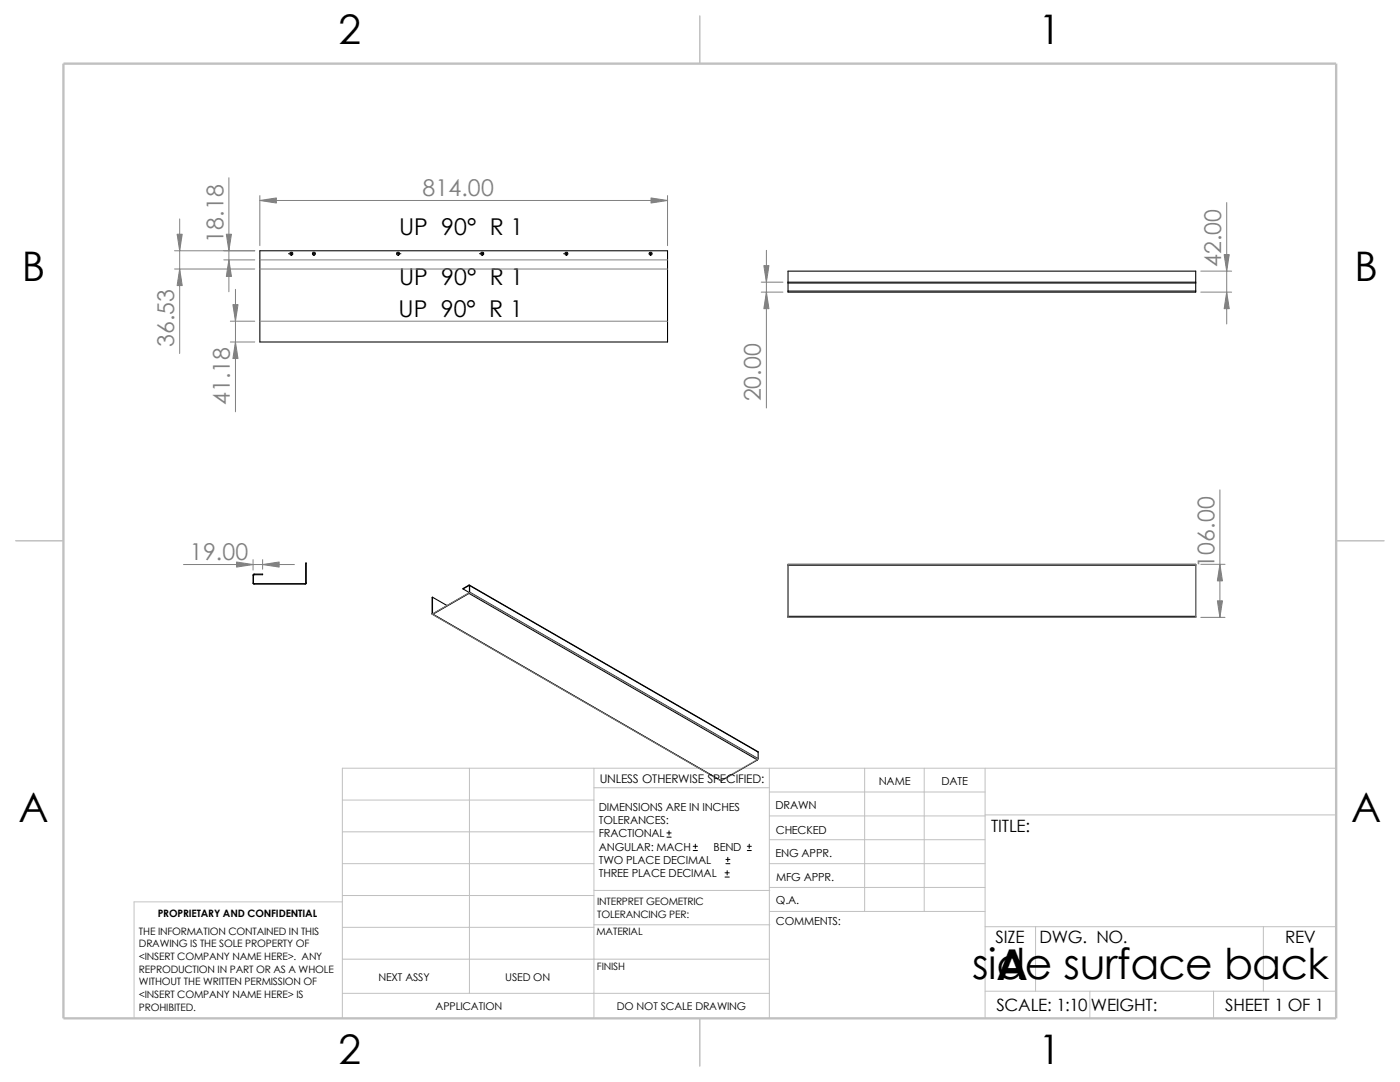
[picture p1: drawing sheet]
<svg xmlns="http://www.w3.org/2000/svg" width="279mm" height="216mm" viewBox="0 0 279 216" stroke-linecap="round" stroke-linejoin="round" font-family="sans-serif">
<g fill="none" stroke="#c0c0c0" stroke-width=".2">
<path d="M68.3 159.6h50.2M93.7 153.3v44.9M118.5 157.2h35M118.5 153.3v49.9M153.5 158h43.1M153.5 153.3v49.9M172.6 153.3v28.6M184.4 153.3v28.6M196.6 153.3v49.9M266.7 153.3h-198.4v49.9M68.3 180h-41.5v23.2M68.3 172.3h50.2"/>
<path d="M68.3 178.7h50.2M68.3 166h50.2M118.5 177.7h35.1M153.5 172.3h43.1M153.5 162.8h43.1M153.5 167.6h43.1M153.5 177.1h43.1M196.6 162.6h70.1M68.3 198.2h85.2M68.3 191.4h85.2M68.3 185h50.2M118.5 184.5h35.1"/>
<path d="M153.6 181.9h43M196.6 184.9h70.1M196.6 197.8h70.1M206.7 184.9v12.9M217.5 197.8v5.4M242.2 197.8v5.4M252.1 184.9v12.9"/>
</g>
<path d="M139.7 3.2v9.5M3.1 107.9h9.6M266.7 107.9h9.5M139.7 203.2v9.5" fill="none" stroke="#c0c0c0" stroke-width=".21"/>
<path d="M12.7 12.7h254v190.5h-254z" fill="none" stroke="#c0c0c0" stroke-width=".47"/>
<g fill="none" stroke="#000" stroke-width=".21">
<path d="M51.9 50h81.3v18.2h-81.3zM157.3 56.3h81.3M157.3 56.5h81.3M157.3 56.3v-2.2h81.3v2.2M157.3 58.1h81.3M157.3 56.5v1.6M157.3 56.3v.2M157.3 58.1v.2h81.3v-.2M238.6 56.5v1.6M238.6 56.3v.2M50.5 116.4l.2 .1M50.5 116.4h.1"/>
<path d="M50.5 114.8v1.6M50.5 114.8h.1M50.6 116.4l.1 .1M50.6 114.8v1.6M50.7 114.6v.1M50.7 116.5h.1M50.7 116.5h10.2M50.7 114.6h1.7v.1h-1.7M50.7 114.6l-.2 .2M50.7 114.7l-.1 .1M60.9 116.5h.1M61 116.4h.1"/>
<path d="M61 116.4v-4h.1v4M61 116.4l-.1 .1M61.1 116.4l-.2 .1M86.3 119.2l-.1 3.3M86.3 119.2v3.2M86.3 119.2l2.9 1.6M92.4 117.5l1.2 .7M93.6 116.8h.1M93.6 116.8l.1 .1M93.6 118.3v.1M93.6 118.4l57.6 33.2M93.6 118.4l-7.2 4.2"/>
<path d="M93.6 118.3l-7.2 4.2M93.6 116.8l-1.2 .7M93.7 116.9l-.1 1.4M93.7 116.8l57.6 33.3M93.7 118.2l57.6 33.2M93.7 116.8v1.4M93.7 118.2l-.1 .2M157.3 112.8v10.2M157.3 112.8h81.3M157.3 112.8v-.2h81.3v.2M238.6 112.8v10.2M86.2 122.5l.2 .1"/>
<path d="M86.3 122.6l57.6 33.2M86.3 122.4l.1 .1M86.3 122.4l-.1 .1M86.4 122.6l57.5 33.2M86.4 122.5v.1M157.3 123h81.3M238.6 123v.2h-81.3v-.2M151.2 151.6l-7.3 4.2M151.3 151.4l-.1 .2M151.3 150.1v1.3"/>
<circle cx="58.1" cy="50.6" r=".31"/>
<circle cx="62.7" cy="50.6" r=".3"/>
<circle cx="79.4" cy="50.6" r=".31"/>
<circle cx="96.2" cy="50.6" r=".31"/>
<circle cx="113" cy="50.6" r=".3"/>
<circle cx="129.8" cy="50.6" r=".3"/>
</g>
<g fill="none" stroke="#808080" stroke-width=".2">
<path d="M45.7 35.5v22.7M51.9 39v10M133.2 39v10M34.8 53.7h16M34.8 50h16M35.9 43.7v26.8M44.7 51.9h6.1M47 57.7v24.5M51.9 53.7h81.3M51.9 51.9h81.3M51.9 40h81.3M151.9 58.3h4.4"/>
<path d="M151.9 56.3h4.4M153 50v31.4M239.6 54.1h6.2M239.6 58.3h6.2M244.8 40.4v24.2M46 68.2h4.8M46 64.1h4.8M51.9 64.1h81.3M243.5 97.7v25.5M36.6 112.6h22.2M50.5 111.7v2M52.4 111.7v1.9"/>
<path d="M157.3 112.6h81.3v10.6h-81.3zM239.6 112.6h4.9M86.2 122.6l7.5-4.4 57.6 33.3-7.5 4.3zM239.6 123.2h4.9"/>
</g>
<g fill="none" stroke="#000" stroke-width=".2">
<path d="M57.6 50.6h.1M57.9 50.6h.5M58.1 50.4v.5M62.4 50.6h.5M62.7 50.4v.5M79.2 50.6h.5M79.5 50.4v.5M79.9 50.6h.1M95.7 50.6h.1M96 50.6h.5M96.2 50.4v.5M112.5 50.6h.1"/>
<path d="M112.8 50.6h.5M113 50.4v.5M129.6 50.6h.5M129.8 50.4v.5M133.1 167h.8M133.1 166.2h.8M133.5 165.8v.8M138.3 169.7h.9M138.3 168.9h.9M138.8 168.4v.9M144.7 175h.8M144.7 174.2h.8"/>
<path d="M144.9 172.3h.8M144.9 171.5h.8M145.1 173.7v.9M145.2 171.1v.8M149.1 169.7h.8M149.1 168.9h.8M149.5 168.4v.9"/>
</g>
<g fill="#808080" stroke="#808080" stroke-width=".2">
<path d="M35.9 53.7l.5 3.3h-1.1z" fill-rule="evenodd"/>
<path d="M35.3 46.7h1.1l-.5 3.3z" fill-rule="evenodd"/>
<path d="M47 68.2l.5 3.3h-1z" fill-rule="evenodd"/>
<path d="M46.5 60.8h1l-.5 3.3z" fill-rule="evenodd"/>
<path d="M45.2 46.7h1l-.5 3.3z" fill-rule="evenodd"/>
<path d="M45.7 51.9l.5 3.3h-1z" fill-rule="evenodd"/>
<path d="M51.9 40l3.3-.5v1z" fill-rule="evenodd"/>
<path d="M129.9 39.5l3.3 .5-3.3 .5z" fill-rule="evenodd"/>
<path d="M244.3 50.8h1l-.5 3.3z" fill-rule="evenodd"/>
<path d="M244.8 58.3l.5 3.3h-1z" fill-rule="evenodd"/>
<path d="M152.4 53h1.1l-.5 3.3z" fill-rule="evenodd"/>
<path d="M153 58.3l.5 3.3h-1.1z" fill-rule="evenodd"/>
<path d="M243.5 112.6l.5 3.3h-1z" fill-rule="evenodd"/>
<path d="M243 119.9h1l-.5 3.3z" fill-rule="evenodd"/>
<path d="M52.4 112.6l3.3-.5v1.1z" fill-rule="evenodd"/>
<path d="M47.2 112.1l3.3 .5-3.3 .6z" fill-rule="evenodd"/>
</g>
<g font-size="8.5">
<text x="194" y="195.3">side surface back</text>
<text x="198.8" y="195.5">A</text>
</g>
<g font-size="8.1">
<text x="67.6" y="8.8">2</text>
<text x="207.3" y="8.8">1</text>
<text x="4.4" y="56.1">B</text>
<text x="270.3" y="56.1">B</text>
<text x="3.7" y="164.1">A</text>
<text x="269.6" y="164.1">A</text>
<text x="67.6" y="212.3">2</text>
<text x="207.3" y="212.3">1</text>
</g>
<g font-size="4.6" fill="#808080">
<text x="84.3" y="39.1">814.00</text>
<text x="44.6" y="48.4" transform="rotate(-90 44.6 48.4)">18.18</text>
<text x="243.7" y="53.4" transform="rotate(-90 243.7 53.4)">42.00</text>
<text x="34.8" y="69.2" transform="rotate(-90 34.8 69.2)">36.53</text>
<text x="45.9" y="80.9" transform="rotate(-90 45.9 80.9)">41.18</text>
<text x="151.9" y="80.1" transform="rotate(-90 151.9 80.1)">20.00</text>
<text x="37.9" y="111.7">19.00</text>
<text x="242.4" y="113.3" transform="rotate(-90 242.4 113.3)">106.00</text>
</g>
<g font-size="4.6">
<text x="79.6" y="46.9">UP 90° R 1</text>
<text x="79.6" y="56.8">UP 90° R 1</text>
<text x="79.5" y="63.2">UP 90° R 1</text>
</g>
<g font-size="3.4">
<text x="197.8" y="166">TITLE:</text>
<text x="198.7" y="188.1">SIZE</text>
<text x="207.5" y="188.1">DWG. NO.</text>
<text x="256.5" y="188.2">REV</text>
<text x="198.8" y="201.7">SCALE: 1:10</text>
<text x="217.7" y="201.8">WEIGHT:</text>
<text x="244.5" y="201.7">SHEET 1 OF 1</text>
</g>
<text font-size="2.4" x="119.7" y="156.2">UNLESS OTHERWISE SPECIFIED:</text>
<g font-size="2.2">
<text x="119.5" y="161.8">DIMENSIONS ARE IN INCHES</text>
<text x="154.8" y="161.5">DRAWN</text>
<text x="175.4" y="156.7">NAME</text>
<text x="187.9" y="156.7">DATE</text>
<text x="119.5" y="164.4">TOLERANCES:</text>
<text x="119.5" y="167.1">FRACTIONAL</text>
<text x="154.8" y="166.3">CHECKED</text>
<text x="119.5" y="172.4">TWO PLACE DECIMAL</text>
<text x="119.5" y="169.8">ANGULAR: MACH</text>
<text x="142.4" y="169.8">BEND</text>
<text x="154.8" y="171">ENG APPR.</text>
<text x="119.5" y="175">THREE PLACE DECIMAL</text>
<text x="154.9" y="175.7">MFG APPR.</text>
<text x="154.9" y="184.7">COMMENTS:</text>
<text x="154.9" y="180.5">Q.A.</text>
</g>
<g font-size="2.1">
<text x="75.5" y="195.7">NEXT ASSY</text>
<text x="100.8" y="195.7">USED ON</text>
<text x="86.9" y="201.5">APPLICATION</text>
<text x="123.1" y="201.6">DO NOT SCALE DRAWING</text>
</g>
<g font-size="2">
<text x="31.5" y="183">PROPRIETARY AND CONFIDENTIAL</text>
<text x="119.2" y="180.6">INTERPRET GEOMETRIC</text>
<text x="119.2" y="183.1">TOLERANCING PER:</text>
<text x="27.7" y="186.5">THE INFORMATION CONTAINED IN THIS</text>
<text x="27.7" y="189.1">DRAWING IS THE SOLE PROPERTY OF</text>
<text x="27.7" y="191.6">&lt;INSERT COMPANY NAME HERE&gt;. ANY</text>
<text x="119" y="186.6">MATERIAL</text>
<text x="27.7" y="194.1">REPRODUCTION IN PART OR AS A WHOLE</text>
<text x="27.7" y="196.6">WITHOUT THE WRITTEN PERMISSION OF</text>
<text x="119.1" y="193.5">FINISH</text>
<text x="27.7" y="199.1">&lt;INSERT COMPANY NAME HERE&gt; IS</text>
<text x="27.7" y="201.7">PROHIBITED.</text>
</g>
</svg>
